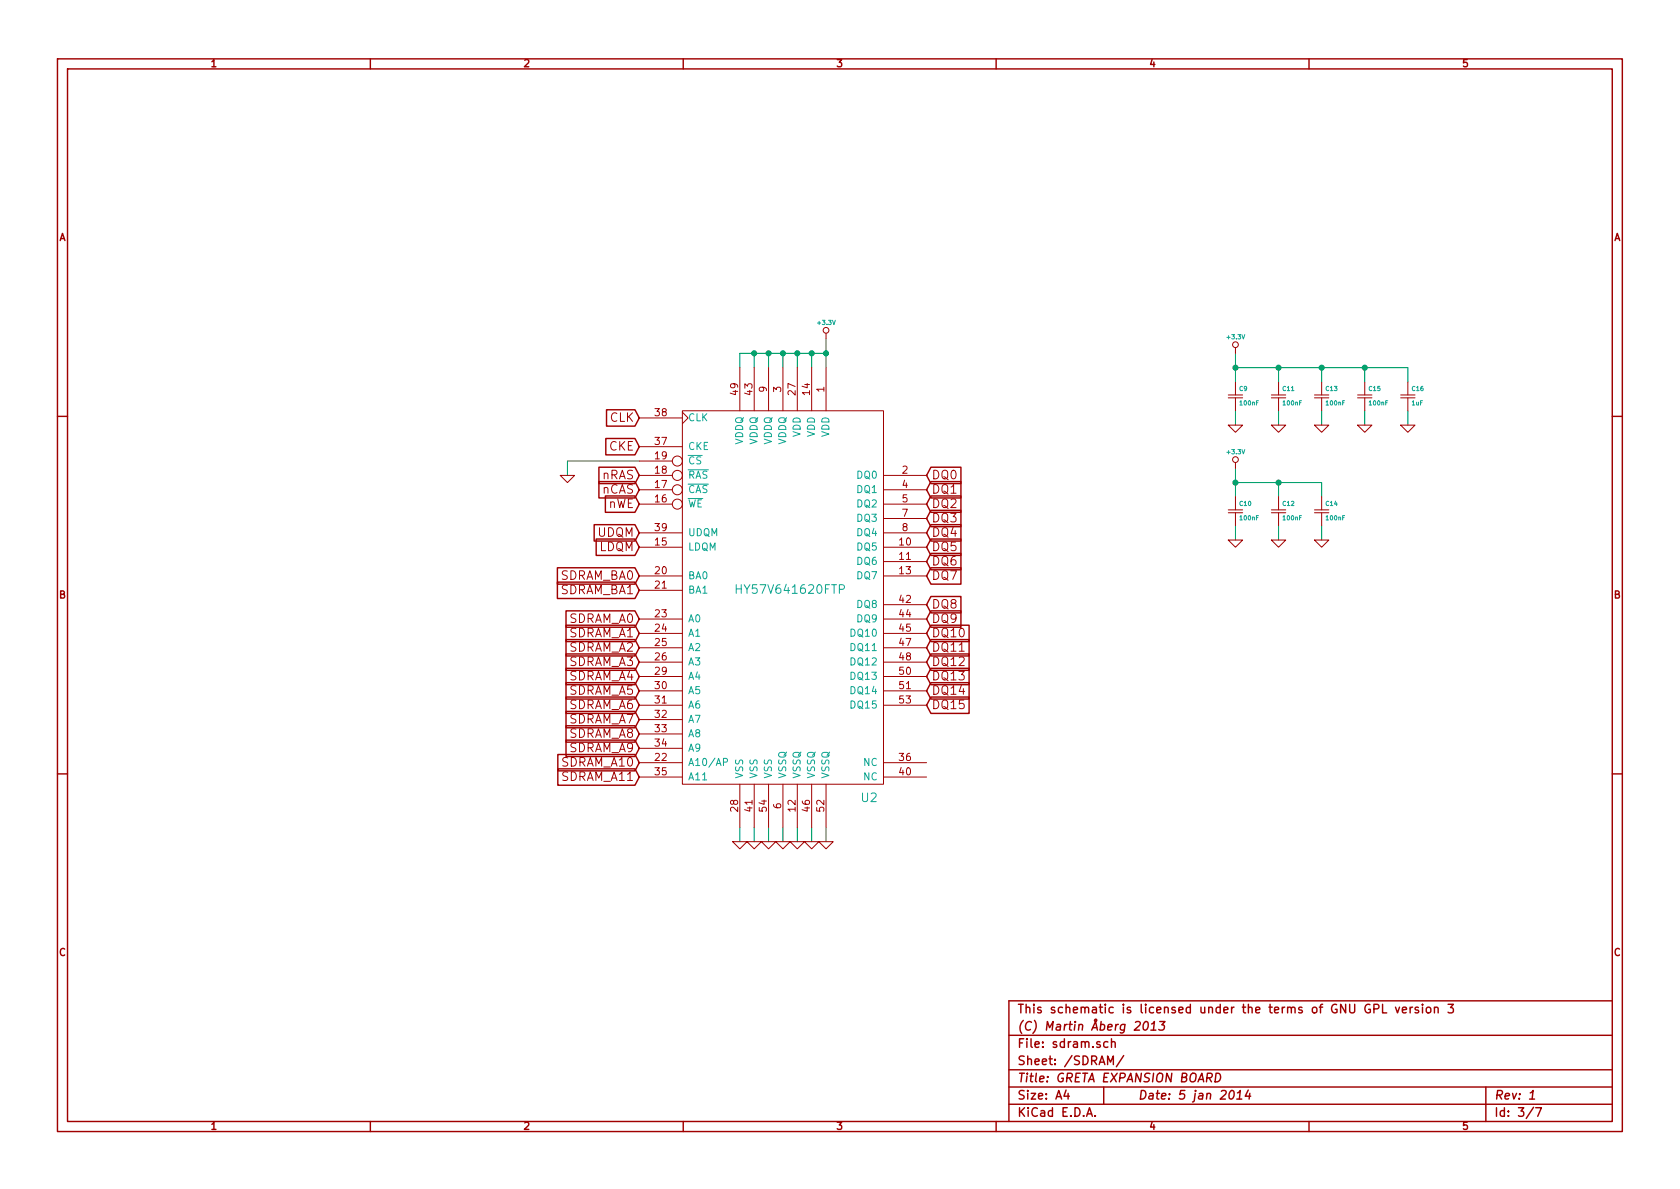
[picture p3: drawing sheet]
EESchema Schematic File Version 2
LIBS:greta
LIBS:power
LIBS:device
LIBS:transistors
LIBS:conn
LIBS:linear
LIBS:regul
LIBS:74xx
LIBS:cmos4000
LIBS:adc-dac
LIBS:memory
LIBS:xilinx
LIBS:special
LIBS:microcontrollers
LIBS:dsp
LIBS:microchip
LIBS:analog_switches
LIBS:motorola
LIBS:texas
LIBS:intel
LIBS:audio
LIBS:interface
LIBS:digital-audio
LIBS:philips
LIBS:display
LIBS:cypress
LIBS:siliconi
LIBS:opto
LIBS:atmel
LIBS:contrib
LIBS:valves
LIBS:greta-cache
EELAYER 27 0
EELAYER END
$Descr A4 11693 8268
encoding utf-8
Sheet 3 7
Title "GRETA EXPANSION BOARD"
Date "5 jan 2014"
Rev "1"
Comp "(C) Martin Åberg 2013"
Comment1 "This schematic is licensed under the terms of GNU GPL version 3"
Comment2 ""
Comment3 ""
Comment4 ""
$EndDescr
Connection ~ 8900 3350
Wire Wire Line
	8900 3450 8900 3350
Wire Wire Line
	8600 3350 9200 3350
Wire Wire Line
	9200 3350 9200 3450
Wire Wire Line
	9200 3650 9200 3750
Wire Wire Line
	8600 3650 8600 3750
Connection ~ 9200 2550
Wire Wire Line
	9200 2650 9200 2550
Wire Wire Line
	8600 2550 9800 2550
Wire Wire Line
	9800 2550 9800 2650
Wire Wire Line
	9500 2950 9500 2850
Wire Wire Line
	8900 2950 8900 2850
Connection ~ 5750 2450
Wire Wire Line
	5750 2350 5750 2550
Connection ~ 5350 2450
Wire Wire Line
	5350 2550 5350 2450
Connection ~ 5550 2450
Wire Wire Line
	5550 2550 5550 2450
Wire Wire Line
	5750 2450 5150 2450
Wire Wire Line
	5150 2450 5150 2550
Wire Wire Line
	5150 5750 5150 5850
Wire Wire Line
	5350 5750 5350 5850
Wire Wire Line
	5550 5750 5550 5850
Wire Wire Line
	5750 5850 5750 5750
Wire Wire Line
	5650 5750 5650 5850
Wire Wire Line
	5450 5750 5450 5850
Wire Wire Line
	5250 5750 5250 5850
Wire Wire Line
	4450 3200 3950 3200
Wire Wire Line
	3950 3200 3950 3300
Wire Wire Line
	5650 2550 5650 2450
Connection ~ 5650 2450
Wire Wire Line
	5450 2550 5450 2450
Connection ~ 5450 2450
Wire Wire Line
	5250 2550 5250 2450
Connection ~ 5250 2450
Wire Wire Line
	8600 2850 8600 2950
Wire Wire Line
	9200 2850 9200 2950
Wire Wire Line
	9800 2850 9800 2950
Wire Wire Line
	8900 2650 8900 2550
Connection ~ 8900 2550
Wire Wire Line
	9500 2650 9500 2550
Connection ~ 9500 2550
Wire Wire Line
	8900 3650 8900 3750
Wire Wire Line
	8600 2450 8600 2650
Connection ~ 8600 2550
Wire Wire Line
	8600 3250 8600 3450
Connection ~ 8600 3350
$Comp
L +3.3V #PWR019
U 1 1
P 8600 3250
F 0 "#PWR019" H 8600 3210 30  0001 C CNN
F 1 "+3.3V" H 8600 3360 30  0000 C CNN
F 2 "" H 8600 3250 60  0001 C CNN
F 3 "" H 8600 3250 60  0001 C CNN
	1    8600 3250
	1    0    0    -1  
$EndComp
$Comp
L +3.3V #PWR020
U 1 1
P 8600 2450
F 0 "#PWR020" H 8600 2410 30  0001 C CNN
F 1 "+3.3V" H 8600 2560 30  0000 C CNN
F 2 "" H 8600 2450 60  0001 C CNN
F 3 "" H 8600 2450 60  0001 C CNN
	1    8600 2450
	1    0    0    -1  
$EndComp
$Comp
L GND #PWR021
U 1 1
P 9200 3750
F 0 "#PWR021" H 9200 3750 30  0001 C CNN
F 1 "GND" H 9200 3680 30  0001 C CNN
F 2 "" H 9200 3750 60  0001 C CNN
F 3 "" H 9200 3750 60  0001 C CNN
	1    9200 3750
	1    0    0    -1  
$EndComp
$Comp
L GND #PWR022
U 1 1
P 8900 3750
F 0 "#PWR022" H 8900 3750 30  0001 C CNN
F 1 "GND" H 8900 3680 30  0001 C CNN
F 2 "" H 8900 3750 60  0001 C CNN
F 3 "" H 8900 3750 60  0001 C CNN
	1    8900 3750
	1    0    0    -1  
$EndComp
$Comp
L GND #PWR023
U 1 1
P 8600 3750
F 0 "#PWR023" H 8600 3750 30  0001 C CNN
F 1 "GND" H 8600 3680 30  0001 C CNN
F 2 "" H 8600 3750 60  0001 C CNN
F 3 "" H 8600 3750 60  0001 C CNN
	1    8600 3750
	1    0    0    -1  
$EndComp
$Comp
L GND #PWR024
U 1 1
P 9800 2950
F 0 "#PWR024" H 9800 2950 30  0001 C CNN
F 1 "GND" H 9800 2880 30  0001 C CNN
F 2 "" H 9800 2950 60  0001 C CNN
F 3 "" H 9800 2950 60  0001 C CNN
	1    9800 2950
	1    0    0    -1  
$EndComp
$Comp
L GND #PWR025
U 1 1
P 9500 2950
F 0 "#PWR025" H 9500 2950 30  0001 C CNN
F 1 "GND" H 9500 2880 30  0001 C CNN
F 2 "" H 9500 2950 60  0001 C CNN
F 3 "" H 9500 2950 60  0001 C CNN
	1    9500 2950
	1    0    0    -1  
$EndComp
$Comp
L GND #PWR026
U 1 1
P 9200 2950
F 0 "#PWR026" H 9200 2950 30  0001 C CNN
F 1 "GND" H 9200 2880 30  0001 C CNN
F 2 "" H 9200 2950 60  0001 C CNN
F 3 "" H 9200 2950 60  0001 C CNN
	1    9200 2950
	1    0    0    -1  
$EndComp
$Comp
L GND #PWR027
U 1 1
P 8900 2950
F 0 "#PWR027" H 8900 2950 30  0001 C CNN
F 1 "GND" H 8900 2880 30  0001 C CNN
F 2 "" H 8900 2950 60  0001 C CNN
F 3 "" H 8900 2950 60  0001 C CNN
	1    8900 2950
	1    0    0    -1  
$EndComp
$Comp
L GND #PWR028
U 1 1
P 8600 2950
F 0 "#PWR028" H 8600 2950 30  0001 C CNN
F 1 "GND" H 8600 2880 30  0001 C CNN
F 2 "" H 8600 2950 60  0001 C CNN
F 3 "" H 8600 2950 60  0001 C CNN
	1    8600 2950
	1    0    0    -1  
$EndComp
$Comp
L CSMALL C14
U 1 1
P 9200 3550
F 0 "C14" H 9225 3600 30  0000 L CNN
F 1 "100nF" H 9225 3500 30  0000 L CNN
F 2 "" H 9200 3550 60  0001 C CNN
F 3 "" H 9200 3550 60  0001 C CNN
	1    9200 3550
	1    0    0    -1  
$EndComp
$Comp
L CSMALL C12
U 1 1
P 8900 3550
F 0 "C12" H 8925 3600 30  0000 L CNN
F 1 "100nF" H 8925 3500 30  0000 L CNN
F 2 "" H 8900 3550 60  0001 C CNN
F 3 "" H 8900 3550 60  0001 C CNN
	1    8900 3550
	1    0    0    -1  
$EndComp
$Comp
L CSMALL C10
U 1 1
P 8600 3550
F 0 "C10" H 8625 3600 30  0000 L CNN
F 1 "100nF" H 8625 3500 30  0000 L CNN
F 2 "" H 8600 3550 60  0001 C CNN
F 3 "" H 8600 3550 60  0001 C CNN
	1    8600 3550
	1    0    0    -1  
$EndComp
$Comp
L CSMALL C16
U 1 1
P 9800 2750
F 0 "C16" H 9825 2800 30  0000 L CNN
F 1 "1uF" H 9825 2700 30  0000 L CNN
F 2 "" H 9800 2750 60  0001 C CNN
F 3 "" H 9800 2750 60  0001 C CNN
	1    9800 2750
	1    0    0    -1  
$EndComp
$Comp
L CSMALL C9
U 1 1
P 8600 2750
F 0 "C9" H 8625 2800 30  0000 L CNN
F 1 "100nF" H 8625 2700 30  0000 L CNN
F 2 "" H 8600 2750 60  0001 C CNN
F 3 "" H 8600 2750 60  0001 C CNN
	1    8600 2750
	1    0    0    -1  
$EndComp
$Comp
L CSMALL C11
U 1 1
P 8900 2750
F 0 "C11" H 8925 2800 30  0000 L CNN
F 1 "100nF" H 8925 2700 30  0000 L CNN
F 2 "" H 8900 2750 60  0001 C CNN
F 3 "" H 8900 2750 60  0001 C CNN
	1    8900 2750
	1    0    0    -1  
$EndComp
$Comp
L CSMALL C15
U 1 1
P 9500 2750
F 0 "C15" H 9525 2800 30  0000 L CNN
F 1 "100nF" H 9525 2700 30  0000 L CNN
F 2 "" H 9500 2750 60  0001 C CNN
F 3 "" H 9500 2750 60  0001 C CNN
	1    9500 2750
	1    0    0    -1  
$EndComp
$Comp
L CSMALL C13
U 1 1
P 9200 2750
F 0 "C13" H 9225 2800 30  0000 L CNN
F 1 "100nF" H 9225 2700 30  0000 L CNN
F 2 "" H 9200 2750 60  0001 C CNN
F 3 "" H 9200 2750 60  0001 C CNN
	1    9200 2750
	1    0    0    -1  
$EndComp
$Comp
L +3.3V #PWR029
U 1 1
P 5750 2350
F 0 "#PWR029" H 5750 2310 30  0001 C CNN
F 1 "+3.3V" H 5750 2460 30  0000 C CNN
F 2 "" H 5750 2350 60  0001 C CNN
F 3 "" H 5750 2350 60  0001 C CNN
	1    5750 2350
	1    0    0    -1  
$EndComp
$Comp
L GND #PWR030
U 1 1
P 3950 3300
F 0 "#PWR030" H 3950 3300 30  0001 C CNN
F 1 "GND" H 3950 3230 30  0001 C CNN
F 2 "" H 3950 3300 60  0001 C CNN
F 3 "" H 3950 3300 60  0001 C CNN
	1    3950 3300
	1    0    0    -1  
$EndComp
$Comp
L GND #PWR031
U 1 1
P 5750 5850
F 0 "#PWR031" H 5750 5850 30  0001 C CNN
F 1 "GND" H 5750 5780 30  0001 C CNN
F 2 "" H 5750 5850 60  0001 C CNN
F 3 "" H 5750 5850 60  0001 C CNN
	1    5750 5850
	1    0    0    -1  
$EndComp
$Comp
L GND #PWR032
U 1 1
P 5650 5850
F 0 "#PWR032" H 5650 5850 30  0001 C CNN
F 1 "GND" H 5650 5780 30  0001 C CNN
F 2 "" H 5650 5850 60  0001 C CNN
F 3 "" H 5650 5850 60  0001 C CNN
	1    5650 5850
	1    0    0    -1  
$EndComp
$Comp
L GND #PWR033
U 1 1
P 5550 5850
F 0 "#PWR033" H 5550 5850 30  0001 C CNN
F 1 "GND" H 5550 5780 30  0001 C CNN
F 2 "" H 5550 5850 60  0001 C CNN
F 3 "" H 5550 5850 60  0001 C CNN
	1    5550 5850
	1    0    0    -1  
$EndComp
$Comp
L GND #PWR034
U 1 1
P 5450 5850
F 0 "#PWR034" H 5450 5850 30  0001 C CNN
F 1 "GND" H 5450 5780 30  0001 C CNN
F 2 "" H 5450 5850 60  0001 C CNN
F 3 "" H 5450 5850 60  0001 C CNN
	1    5450 5850
	1    0    0    -1  
$EndComp
$Comp
L GND #PWR035
U 1 1
P 5350 5850
F 0 "#PWR035" H 5350 5850 30  0001 C CNN
F 1 "GND" H 5350 5780 30  0001 C CNN
F 2 "" H 5350 5850 60  0001 C CNN
F 3 "" H 5350 5850 60  0001 C CNN
	1    5350 5850
	1    0    0    -1  
$EndComp
$Comp
L GND #PWR036
U 1 1
P 5250 5850
F 0 "#PWR036" H 5250 5850 30  0001 C CNN
F 1 "GND" H 5250 5780 30  0001 C CNN
F 2 "" H 5250 5850 60  0001 C CNN
F 3 "" H 5250 5850 60  0001 C CNN
	1    5250 5850
	1    0    0    -1  
$EndComp
$Comp
L GND #PWR037
U 1 1
P 5150 5850
F 0 "#PWR037" H 5150 5850 30  0001 C CNN
F 1 "GND" H 5150 5780 30  0001 C CNN
F 2 "" H 5150 5850 60  0001 C CNN
F 3 "" H 5150 5850 60  0001 C CNN
	1    5150 5850
	1    0    0    -1  
$EndComp
$Comp
L HY57V641620FTP U2
U 1 1
P 5450 4100
F 0 "U2" H 6050 2650 60  0000 C CNN
F 1 "HY57V641620FTP" H 5500 4100 60  0000 C CNN
F 2 "" H 5450 4100 60  0001 C CNN
F 3 "" H 5450 4100 60  0001 C CNN
	1    5450 4100
	1    0    0    -1  
$EndComp
Text GLabel 6450 3300 2    60   Input ~ 0
DQ0
Text GLabel 6450 3400 2    60   Input ~ 0
DQ1
Text GLabel 6450 3500 2    60   Input ~ 0
DQ2
Text GLabel 6450 3600 2    60   Input ~ 0
DQ3
Text GLabel 6450 3700 2    60   Input ~ 0
DQ4
Text GLabel 6450 3800 2    60   Input ~ 0
DQ5
Text GLabel 6450 3900 2    60   Input ~ 0
DQ6
Text GLabel 6450 4000 2    60   Input ~ 0
DQ7
Text GLabel 6450 4200 2    60   Input ~ 0
DQ8
Text GLabel 6450 4300 2    60   Input ~ 0
DQ9
Text GLabel 6450 4400 2    60   Input ~ 0
DQ10
Text GLabel 6450 4500 2    60   Input ~ 0
DQ11
Text GLabel 6450 4600 2    60   Input ~ 0
DQ12
Text GLabel 6450 4700 2    60   Input ~ 0
DQ13
Text GLabel 6450 4800 2    60   Input ~ 0
DQ14
Text GLabel 6450 4900 2    60   Input ~ 0
DQ15
Text GLabel 4450 2900 0    60   Input ~ 0
CLK
Text GLabel 4450 3100 0    60   Input ~ 0
CKE
Text GLabel 4450 3700 0    60   Input ~ 0
UDQM
Text GLabel 4450 3800 0    60   Input ~ 0
LDQM
Text GLabel 4450 3500 0    60   Input ~ 0
nWE
Text GLabel 4450 3400 0    60   Input ~ 0
nCAS
Text GLabel 4450 3300 0    60   Input ~ 0
nRAS
Text GLabel 4450 4000 0    60   Input ~ 0
SDRAM_BA0
Text GLabel 4450 4100 0    60   Input ~ 0
SDRAM_BA1
Text GLabel 4450 4300 0    60   Input ~ 0
SDRAM_A0
Text GLabel 4450 4400 0    60   Input ~ 0
SDRAM_A1
Text GLabel 4450 4500 0    60   Input ~ 0
SDRAM_A2
Text GLabel 4450 4600 0    60   Input ~ 0
SDRAM_A3
Text GLabel 4450 4700 0    60   Input ~ 0
SDRAM_A4
Text GLabel 4450 4800 0    60   Input ~ 0
SDRAM_A5
Text GLabel 4450 4900 0    60   Input ~ 0
SDRAM_A6
Text GLabel 4450 5000 0    60   Input ~ 0
SDRAM_A7
Text GLabel 4450 5100 0    60   Input ~ 0
SDRAM_A8
Text GLabel 4450 5200 0    60   Input ~ 0
SDRAM_A9
Text GLabel 4450 5300 0    60   Input ~ 0
SDRAM_A10
Text GLabel 4450 5400 0    60   Input ~ 0
SDRAM_A11
$EndSCHEMATC
